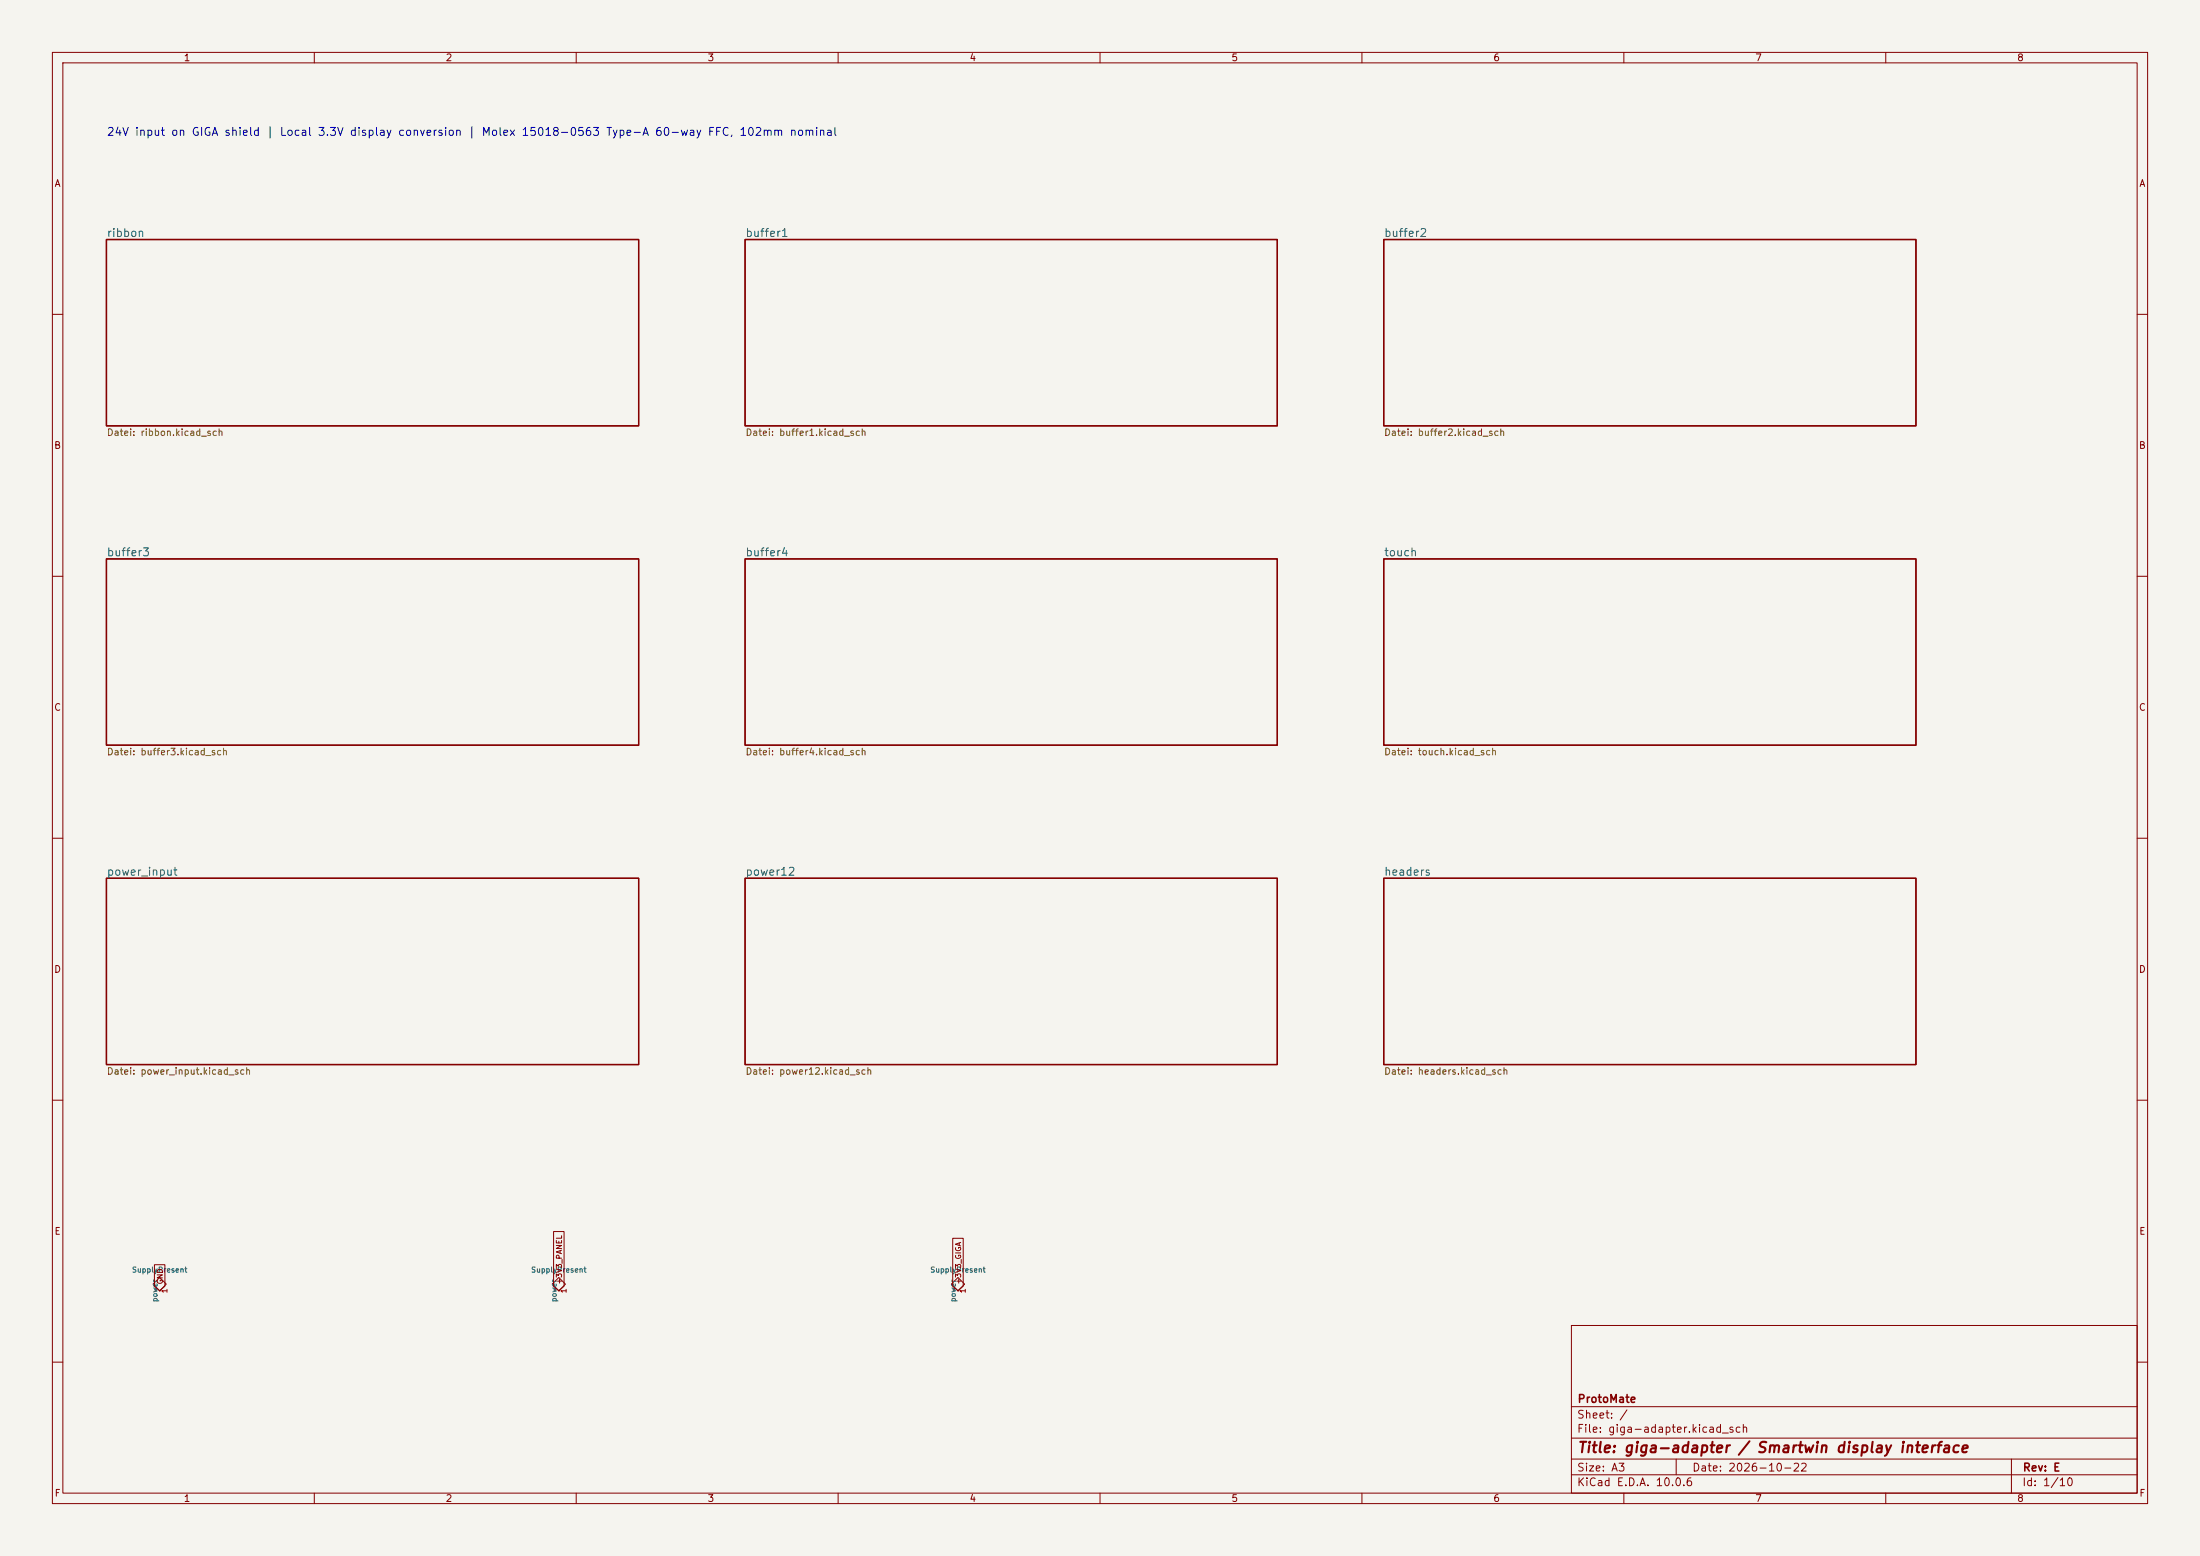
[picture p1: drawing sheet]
<svg xmlns="http://www.w3.org/2000/svg" width="420mm" height="297mm" viewBox="0 0 420 297" stroke-linecap="round" stroke-linejoin="round" font-family="sans-serif">
<path d="M0 0h420v297h-420z" fill="#f5f4ef" stroke="#f5f4ef" stroke-width=".19"/>
<g fill="none" stroke="#840000" stroke-width=".19">
<path d="M10 10h400v277h-400zM12 12h396v273h-396zM60 10v2M110 10v2M160 10v2M210 10v2M260 10v2M310 10v2M360 10v2M10 60h2M408 60h2M10 110h2"/>
<path d="M408 110h2M10 160h2M408 160h2M10 210h2M408 210h2M105.7 235.1h2v10.4l-1 .9-1-.9zM181.9 236.4h2v9.1l-1 .9-1-.9zM29.2 245.1l1.3-1.3 1.2 1.3-1.2 1.3zM29.5 241.4h2v4.1l-1 .9-1-.9zM30.5 246.4h.1M105.4 245.1l1.3-1.3 1.2 1.3-1.2 1.3zM106.7 246.4h.1"/>
<path d="M181.6 245.1l1.3-1.3 1.2 1.3-1.2 1.3zM182.9 246.4h.1M300 253h108v32h-108zM10 260h2M300 278.5h108M300 274.5h108M300 268.5h108M320 278.5v3M384 278.5v6.5M408 260h2M60 285v2M110 285v2"/>
<path d="M160 285v2M210 285v2M260 285v2M300 281.5h108M310 285v2M360 285v2"/>
</g>
<path d="M20.3 45.7h101.6v35.6h-101.6zM142.2 45.7h101.6v35.6h-101.6zM264.2 45.7h101.6v35.6h-101.6zM20.3 106.7h101.6v35.5h-101.6zM142.2 106.7h101.6v35.5h-101.6zM264.2 106.7h101.6v35.5h-101.6zM20.3 167.6h101.6v35.6h-101.6zM142.2 167.6h101.6v35.6h-101.6zM264.2 167.6h101.6v35.6h-101.6z" fill="none" stroke="#840000" stroke-width=".25"/>
<text font-size="2" fill="#840000" x="301" y="277.8">Title: giga-adapter / Smartwin display interface</text>
<text font-size="1.5" fill="#0000c2" x="20.3" y="26.3">24V input on GIGA shield | Local 3.3V display conversion | Molex 15018-0563 Type-A 60-way FFC, 102mm nominal</text>
<g font-size="1.5" fill="#006464">
<text x="20.3" y="45.6">ribbon</text>
<text x="142.2" y="45.6">buffer1</text>
<text x="264.1" y="45.6">buffer2</text>
<text x="20.3" y="106.6">buffer3</text>
<text x="142.2" y="106.6">buffer4</text>
<text x="264.1" y="106.6">touch</text>
<text x="20.3" y="167.5">power_input</text>
<text x="142.2" y="167.5">power12</text>
<text x="264.1" y="167.5">headers</text>
</g>
<g font-size="1.5" fill="#840000">
<text x="301" y="268.1">ProtoMate</text>
<text x="300.9" y="273.8">File: giga-adapter.kicad_sch</text>
<text x="300.9" y="271.1">Sheet: /</text>
<text x="300.9" y="281.2">Size: A3</text>
<text x="322.9" y="281.2">Date: 2026-10-22</text>
<text x="386" y="281.2">Rev: E</text>
<text x="300.9" y="284">KiCad E.D.A. 10.0.6</text>
<text x="385.9" y="284">Id: 1/10</text>
</g>
<g font-size="1.3" fill="#840000">
<text x="35" y="12">1</text>
<text x="85" y="12">2</text>
<text x="135" y="12">3</text>
<text x="185" y="12">4</text>
<text x="235" y="12">5</text>
<text x="285" y="12">6</text>
<text x="335" y="12">7</text>
<text x="385" y="12">8</text>
<text x="10.3" y="36">A</text>
<text x="408.3" y="36">A</text>
<text x="10.2" y="86">B</text>
<text x="408.2" y="86">B</text>
<text x="10.2" y="136">C</text>
<text x="408.2" y="136">C</text>
<text x="10.2" y="186">D</text>
<text x="408.2" y="186">D</text>
<text x="10.3" y="236">E</text>
<text x="408.3" y="236">E</text>
<text x="10.3" y="286">F</text>
<text x="35" y="287">1</text>
<text x="85" y="287">2</text>
<text x="135" y="287">3</text>
<text x="185" y="287">4</text>
<text x="235" y="287">5</text>
<text x="285" y="287">6</text>
<text x="335" y="287">7</text>
<text x="385" y="287">8</text>
<text x="408.3" y="286">F</text>
</g>
<g font-size="1.3" fill="#725600">
<text x="20.3" y="83.5">Datei: ribbon.kicad_sch</text>
<text x="142.2" y="83.5">Datei: buffer1.kicad_sch</text>
<text x="264.1" y="83.5">Datei: buffer2.kicad_sch</text>
<text x="20.3" y="144.5">Datei: buffer3.kicad_sch</text>
<text x="142.2" y="144.5">Datei: buffer4.kicad_sch</text>
<text x="264.1" y="144.5">Datei: touch.kicad_sch</text>
<text x="20.3" y="205.4">Datei: power_input.kicad_sch</text>
<text x="142.2" y="205.4">Datei: power12.kicad_sch</text>
<text x="264.1" y="205.4">Datei: headers.kicad_sch</text>
</g>
<g font-size="1" fill="#006464">
<text x="25.1" y="243.1">SupplyPresent</text>
<text x="101.3" y="243.1">SupplyPresent</text>
<text x="177.5" y="243.1">SupplyPresent</text>
<text x="30.3" y="248.6" transform="rotate(-90 30.3 248.6)">power</text>
<text x="106.5" y="248.6" transform="rotate(-90 106.5 248.6)">power</text>
<text x="182.7" y="248.6" transform="rotate(-90 182.7 248.6)">power</text>
</g>
<g font-size="1" fill="#840000">
<text x="31.3" y="245.3" transform="rotate(-90 31.3 245.3)">GND</text>
<text x="107.5" y="245.3" transform="rotate(-90 107.5 245.3)">+3V3_PANEL</text>
<text x="183.7" y="245.3" transform="rotate(-90 183.7 245.3)">+3V3_GIGA</text>
</g>
<g font-size="1" fill="#a90000">
<text x="32.2" y="247" transform="rotate(-90 32.2 247)">1</text>
<text x="108.4" y="247" transform="rotate(-90 108.4 247)">1</text>
<text x="184.6" y="247" transform="rotate(-90 184.6 247)">1</text>
</g>
</svg>
